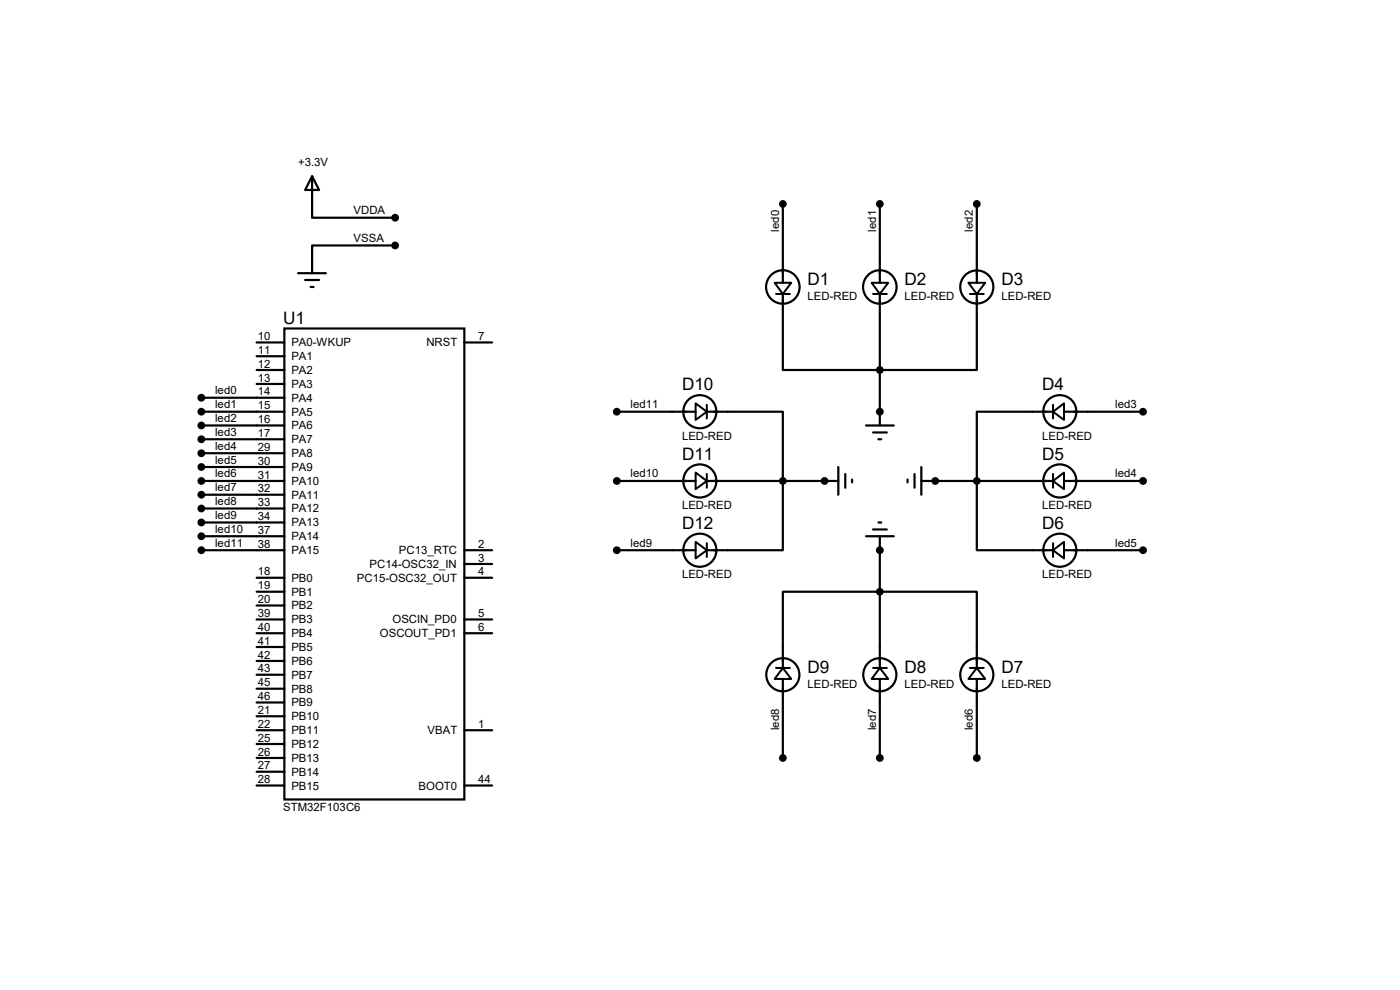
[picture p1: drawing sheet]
<svg xmlns="http://www.w3.org/2000/svg" width="297mm" height="210mm" viewBox="0 0 297 210" stroke-linecap="round" stroke-linejoin="round" font-family="sans-serif">
<g fill="none" stroke="#000" stroke-width=".47">
<path d="M66.2 37.4l1.5 2.9h-3zM66.2 37.4v8.8h17.6M63.2 58h5.9M64.7 59.4h3M83.8 52.1h-17.6v5.9M166.1 43.3v16.7M186.6 43.3v16.7M207.2 43.3v16.7M54.4 72.6h5.9M54.4 78.5h5.9M54.4 75.6h5.9M60.3 69.7h38.2v99.9h-38.2z"/>
<path d="M65.9 60.9h.6M98.5 72.6h5.9M166.1 62.4v16.1h41.1v-16.1M186.6 62.4v27.9M42.7 87.3h17.6M42.7 84.4h17.6M42.7 90.3h17.6M42.7 93.2h17.6M42.7 96.1h17.6M42.7 99.1h17.6M54.4 81.4h5.9M130.9 87.3h16.7"/>
<path d="M149.9 87.3h16.2v29.4h-16.2M177.8 99.1v5.8M183.7 90.3h5.9M185.2 91.7h2.9M186.4 93.2h.5M195.5 99.1v5.8M223.4 87.3h-16.2v29.4h16.2M225.7 87.3h16.8M42.7 102h17.6M42.7 116.7h17.6M42.7 104.9h17.6M42.7 107.9h17.6"/>
<path d="M42.7 110.8h17.6M42.7 113.7h17.6M98.5 116.7h5.9M98.5 119.6h5.9M130.9 102h16.7M130.9 116.7h16.7M149.9 102h27.9M179.3 100.5v3M180.8 101.7v.6M183.7 113.7h5.9M185.2 112.3h2.9M186.4 110.8h.5"/>
<path d="M186.6 113.7v28M192.5 101.7v.6M194 100.5v3M195.5 102h27.9M225.7 102h16.8M225.7 116.7h16.8M54.4 131.4h5.9M54.4 134.3h5.9M54.4 122.6h5.9M54.4 125.5h5.9M54.4 128.4h5.9M54.4 137.2h5.9"/>
<path d="M98.5 131.4h5.9M98.5 134.3h5.9M98.5 122.6h5.9M54.4 146.1h5.9M54.4 149h5.9M54.4 151.9h5.9M54.4 154.9h5.9M54.4 140.2h5.9M54.4 143.1h5.9M54.4 157.8h5.9M98.5 154.9h5.9M166.1 141.7v-16.2h41.1v16.2"/>
<path d="M166.1 144v16.8M186.6 144v16.8M207.2 144v16.8M54.4 166.6h5.9M54.4 160.8h5.9M54.4 163.7h5.9M98.5 166.6h5.9"/>
<circle cx="166.1" cy="60.9" r="3.6"/>
<circle cx="186.6" cy="60.9" r="3.6"/>
<circle cx="207.2" cy="60.9" r="3.5"/>
<circle cx="148.5" cy="87.3" r="3.5"/>
<circle cx="224.8" cy="87.3" r="3.5"/>
<circle cx="148.5" cy="116.7" r="3.5"/>
<circle cx="148.5" cy="102" r="3.5"/>
<circle cx="224.8" cy="116.7" r="3.5"/>
<circle cx="224.8" cy="102" r="3.5"/>
<circle cx="166.1" cy="143.1" r="3.5"/>
<circle cx="186.6" cy="143.1" r="3.5"/>
<circle cx="207.2" cy="143.1" r="3.5"/>
</g>
<g fill="#000">
<circle cx="186.6" cy="87.3" r=".23"/>
<circle cx="174.9" cy="102" r=".23"/>
<circle cx="186.6" cy="116.7" r=".23"/>
<circle cx="198.4" cy="102" r=".23"/>
</g>
<g fill="none" stroke="#000" stroke-width=".42">
<path d="M164.3 60h3.6l-1.8 2.4zM184.9 60h3.5l-1.8 2.4zM205.4 60h3.6l-1.8 2.4zM164.6 62.4h3M185.2 62.4h2.9M205.7 62.4h3M147.6 85.6l2.3 1.7-2.3 1.8zM149.9 85.9v2.9M223.4 87.3l2.3-1.7v3.5zM223.4 85.9v2.9M147.6 100.2l2.3 1.8-2.3 1.8zM147.6 114.9l2.3 1.8-2.3 1.7z"/>
<path d="M149.9 100.5v3M149.9 115.2v3M223.4 102l2.3-1.8v3.6zM223.4 116.7l2.3-1.8v3.5zM223.4 100.5v3M223.4 115.2v3M164.6 141.7h3M166.1 141.7l1.8 2.3h-3.6zM185.2 141.7h2.9M186.6 141.7l1.8 2.3h-3.5zM205.7 141.7h3M207.2 141.7l1.8 2.3h-3.6z"/>
</g>
<g fill="#000" stroke="#000" stroke-width=".47">
<circle cx="83.8" cy="46.2" r=".59"/>
<circle cx="83.8" cy="52.1" r=".59"/>
<circle cx="166.1" cy="43.3" r=".59"/>
<circle cx="186.6" cy="43.3" r=".59"/>
<circle cx="207.2" cy="43.3" r=".59"/>
<circle cx="186.6" cy="78.5" r=".59"/>
<circle cx="42.7" cy="87.3" r=".59"/>
<circle cx="42.7" cy="96.1" r=".59"/>
<circle cx="42.7" cy="84.4" r=".59"/>
<circle cx="42.7" cy="90.3" r=".59"/>
<circle cx="42.7" cy="93.2" r=".59"/>
<circle cx="42.7" cy="99.1" r=".59"/>
<circle cx="130.9" cy="87.3" r=".59"/>
<circle cx="186.6" cy="87.3" r=".59"/>
<circle cx="242.5" cy="87.3" r=".59"/>
<circle cx="42.7" cy="104.9" r=".59"/>
<circle cx="42.7" cy="116.7" r=".59"/>
<circle cx="42.7" cy="110.8" r=".59"/>
<circle cx="42.7" cy="107.9" r=".59"/>
<circle cx="42.7" cy="113.7" r=".59"/>
<circle cx="42.7" cy="102" r=".59"/>
<circle cx="130.9" cy="116.7" r=".59"/>
<circle cx="130.9" cy="102" r=".59"/>
<circle cx="166.1" cy="102" r=".59"/>
<circle cx="174.9" cy="102" r=".59"/>
<circle cx="186.6" cy="116.7" r=".59"/>
<circle cx="198.4" cy="102" r=".59"/>
<circle cx="207.2" cy="102" r=".59"/>
<circle cx="242.5" cy="116.7" r=".59"/>
<circle cx="242.5" cy="102" r=".59"/>
<circle cx="186.6" cy="125.5" r=".59"/>
<circle cx="166.1" cy="160.8" r=".59"/>
<circle cx="186.6" cy="160.8" r=".59"/>
<circle cx="207.2" cy="160.8" r=".59"/>
</g>
<g font-size="3.6">
<text x="171.3" y="60.4">D1</text>
<text x="191.9" y="60.4">D2</text>
<text x="212.5" y="60.4">D3</text>
<text x="60.1" y="68.7">U1</text>
<text x="144.7" y="82.8">D10</text>
<text x="221.1" y="82.8">D4</text>
<text x="144.7" y="97.5">D11</text>
<text x="221.1" y="97.5">D5</text>
<text x="144.7" y="112.2">D12</text>
<text x="221.1" y="112.2">D6</text>
<text x="171.3" y="142.7">D9</text>
<text x="191.9" y="142.7">D8</text>
<text x="212.5" y="142.7">D7</text>
</g>
<g font-size="2.4">
<text x="63.2" y="35.3">+3.3V</text>
<text x="75" y="45.4">VDDA</text>
<text x="75" y="51.3">VSSA</text>
<text x="165.3" y="49.1" transform="rotate(-90 165.3 49.1)">led0</text>
<text x="185.8" y="49.1" transform="rotate(-90 185.8 49.1)">led1</text>
<text x="206.4" y="49.1" transform="rotate(-90 206.4 49.1)">led2</text>
<text x="171.3" y="63.7">LED-RED</text>
<text x="191.9" y="63.7">LED-RED</text>
<text x="212.5" y="63.7">LED-RED</text>
<text x="54.7" y="72.1">10</text>
<text x="54.7" y="78">12</text>
<text x="54.7" y="75.1">11</text>
<text x="61.8" y="73.5">PA0-WKUP</text>
<text x="61.8" y="76.4">PA1</text>
<text x="90.5" y="73.5">NRST</text>
<text x="101.5" y="72.1">7</text>
<text x="45.6" y="83.7">led0</text>
<text x="54.7" y="80.9">13</text>
<text x="54.7" y="83.9">14</text>
<text x="61.8" y="79.3">PA2</text>
<text x="61.8" y="82.3">PA3</text>
<text x="45.6" y="86.6">led1</text>
<text x="45.6" y="89.5">led2</text>
<text x="54.7" y="86.8">15</text>
<text x="54.7" y="89.7">16</text>
<text x="61.8" y="85.2">PA4</text>
<text x="61.8" y="88.2">PA5</text>
<text x="133.8" y="86.6">led11</text>
<text x="236.6" y="86.6">led3</text>
<text x="45.6" y="92.5">led3</text>
<text x="45.6" y="95.4">led4</text>
<text x="54.7" y="92.7">17</text>
<text x="54.7" y="95.6">29</text>
<text x="61.8" y="91.1">PA6</text>
<text x="61.8" y="94">PA7</text>
<text x="144.7" y="93.3">LED-RED</text>
<text x="221.1" y="93.3">LED-RED</text>
<text x="45.6" y="98.3">led5</text>
<text x="45.6" y="101.3">led6</text>
<text x="54.7" y="98.6">30</text>
<text x="54.7" y="101.5">31</text>
<text x="61.8" y="97">PA8</text>
<text x="61.8" y="99.9">PA9</text>
<text x="133.8" y="101.3">led10</text>
<text x="236.6" y="101.3">led4</text>
<text x="45.6" y="104.2">led7</text>
<text x="45.6" y="107.1">led8</text>
<text x="54.7" y="104.4">32</text>
<text x="54.7" y="107.4">33</text>
<text x="61.8" y="102.9">PA10</text>
<text x="61.8" y="105.8">PA11</text>
<text x="144.7" y="107.9">LED-RED</text>
<text x="221.1" y="107.9">LED-RED</text>
<text x="45.6" y="110.1">led9</text>
<text x="45.6" y="113">led10</text>
<text x="54.7" y="110.3">34</text>
<text x="54.7" y="113.2">37</text>
<text x="61.8" y="108.7">PA12</text>
<text x="61.8" y="111.7">PA13</text>
<text x="45.6" y="116">led11</text>
<text x="54.7" y="116.2">38</text>
<text x="61.8" y="114.6">PA14</text>
<text x="61.8" y="117.6">PA15</text>
<text x="84.6" y="117.6">PC13_RTC</text>
<text x="101.5" y="116.2">2</text>
<text x="101.5" y="119.1">3</text>
<text x="133.8" y="116">led9</text>
<text x="236.6" y="116">led5</text>
<text x="54.7" y="122">18</text>
<text x="54.7" y="125">19</text>
<text x="61.8" y="123.4">PB0</text>
<text x="75.7" y="123.4">PC15-OSC32_OUT</text>
<text x="78.4" y="120.5">PC14-OSC32_IN</text>
<text x="101.5" y="122">4</text>
<text x="144.7" y="122.6">LED-RED</text>
<text x="221.1" y="122.6">LED-RED</text>
<text x="54.7" y="127.9">20</text>
<text x="54.7" y="130.9">39</text>
<text x="61.8" y="126.4">PB1</text>
<text x="61.8" y="129.3">PB2</text>
<text x="101.5" y="130.9">5</text>
<text x="54.7" y="133.8">40</text>
<text x="54.7" y="136.7">41</text>
<text x="61.8" y="132.2">PB3</text>
<text x="61.8" y="135.2">PB4</text>
<text x="80.6" y="135.2">OSCOUT_PD1</text>
<text x="83.3" y="132.2">OSCIN_PD0</text>
<text x="101.5" y="133.8">6</text>
<text x="54.7" y="139.7">42</text>
<text x="54.7" y="142.6">43</text>
<text x="61.8" y="138.1">PB5</text>
<text x="61.8" y="141.1">PB6</text>
<text x="61.8" y="144">PB7</text>
<text x="54.7" y="145.6">45</text>
<text x="54.7" y="148.5">46</text>
<text x="61.8" y="146.9">PB8</text>
<text x="61.8" y="149.9">PB9</text>
<text x="171.3" y="146">LED-RED</text>
<text x="191.9" y="146">LED-RED</text>
<text x="212.5" y="146">LED-RED</text>
<text x="54.7" y="151.4">21</text>
<text x="54.7" y="154.4">22</text>
<text x="61.8" y="152.8">PB10</text>
<text x="61.8" y="155.7">PB11</text>
<text x="90.7" y="155.7">VBAT</text>
<text x="101.5" y="154.4">1</text>
<text x="165.3" y="154.9" transform="rotate(-90 165.3 154.9)">led8</text>
<text x="185.8" y="154.9" transform="rotate(-90 185.8 154.9)">led7</text>
<text x="206.4" y="154.9" transform="rotate(-90 206.4 154.9)">led6</text>
<text x="54.7" y="157.3">25</text>
<text x="54.7" y="160.3">26</text>
<text x="61.8" y="158.7">PB12</text>
<text x="61.8" y="161.6">PB13</text>
<text x="54.7" y="163.2">27</text>
<text x="54.7" y="166.1">28</text>
<text x="61.8" y="164.5">PB14</text>
<text x="61.8" y="167.5">PB15</text>
<text x="88.8" y="167.5">BOOT0</text>
<text x="101.5" y="166.1">44</text>
<text x="60.1" y="172">STM32F103C6</text>
</g>
</svg>
